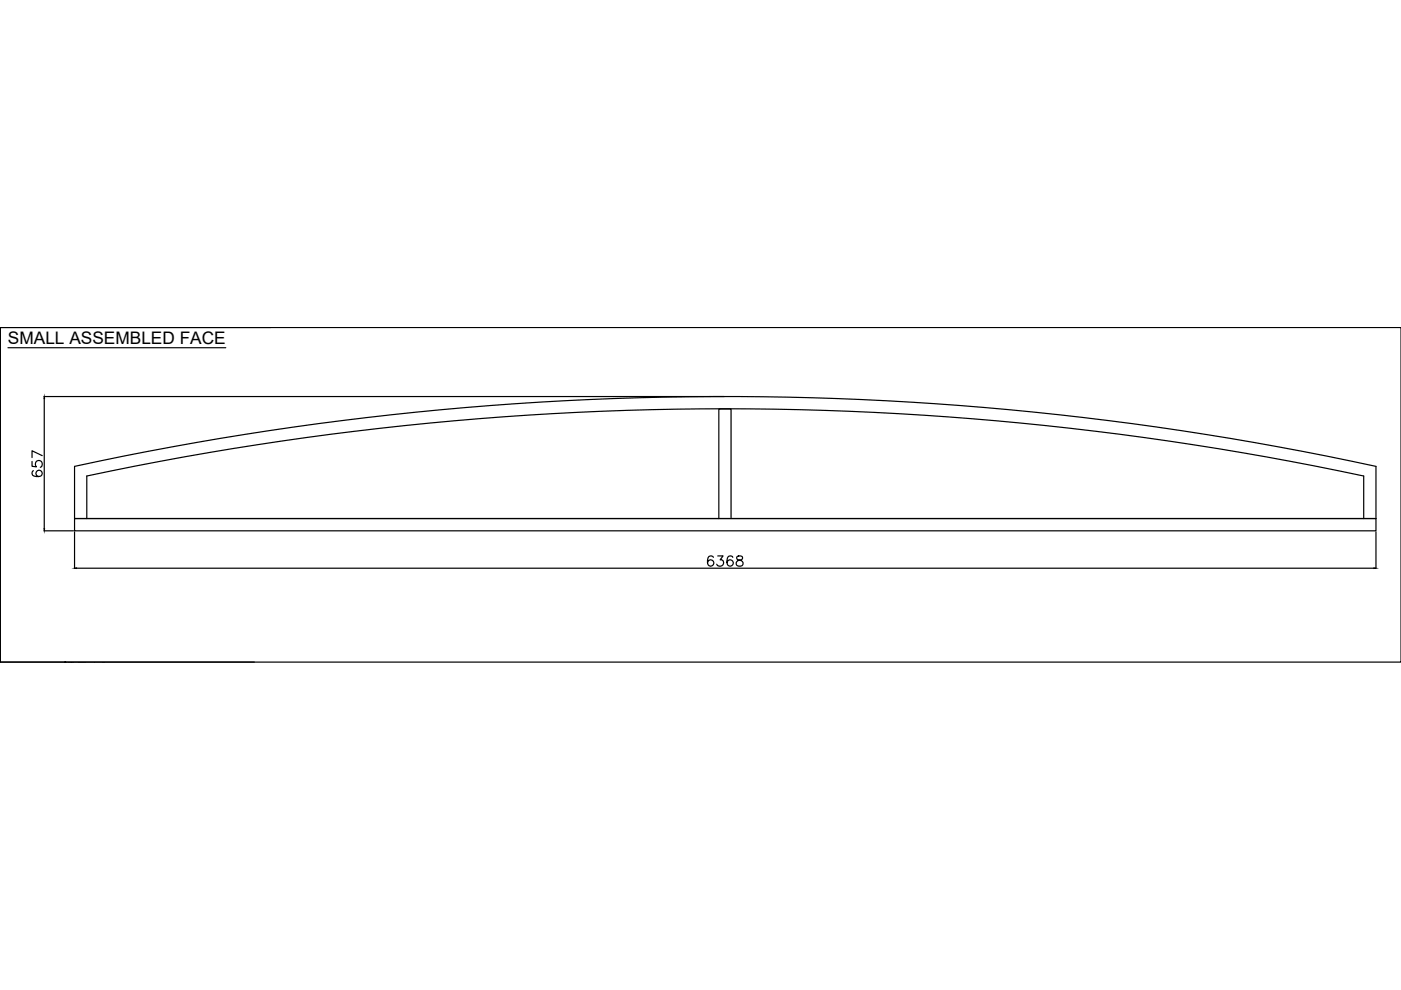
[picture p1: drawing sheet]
<svg xmlns="http://www.w3.org/2000/svg" width="297mm" height="210mm" viewBox="0 0 297 210" stroke-linecap="round" stroke-linejoin="round" font-family="sans-serif">
<!-- layer: 0 -->
<g fill="none" stroke="#000" stroke-width=".25">
<path d="M.1 69.4h.1M.1 69.4h296.9v71h-296.9zM.1 69.4h57.3M.1 69.4v71h53.8M1.7 73.7h46.2M57.4 69.4h.1M6.8 97.8v1.1l.9 .1a.77 .77 0 0 1 0-1.2 .77 .77 0 0 1 1.2 .2 .77 .77 0 0 1-.4 1.1M7.1 99.8a.62 .62 0 0 0-.3 .6 .62 .62 0 0 0 .4 .5 1.26 1.26 0 0 0 1.7-.5 .67 .67 0 0 0-.6-.7 .67 .67 0 0 0-.7 .6 .67 .67 0 0 0 .6 .7M8.9 96.6l-2.1-1v1.4M9.3 84.1h144.3M9.4 84.5v27.6M15.8 98.9a650 650 0 0 1 275.9 0v11h-275.9z"/>
<path d="M9.3 112.5h6.3M15.8 109.9h275.9v2.6h-275.9zM15.8 112.8v7.7M18.4 109.9v-9a649.8 649.8 0 0 1 270.7 0v9M151.2 118.2a.62 .62 0 0 0-.6-.3 .62 .62 0 0 0-.5 .4 1.27 1.27 0 0 0 .5 1.7 .67 .67 0 0 0 .7-.6 .67 .67 0 0 0-.6-.7 .67 .67 0 0 0-.7 .6M152.2 117.9h1.1l-.6 .8a.73 .73 0 0 1 .7 1 .73 .73 0 0 1-1.2 .2l-.2-.3M152.4 109.9v-23.2h2.6v23.2M155.4 118.2a.62 .62 0 0 0-.6-.3 .62 .62 0 0 0-.6 .4 1.27 1.27 0 0 0 .5 1.7 .67 .67 0 0 0 .8-.6 .67 .67 0 0 0-.6-.7 .67 .67 0 0 0-.8 .6M156.3 118a.43 .43 0 0 0 .2 .7 .9 .9 0 0 1 1 .9 .72 .72 0 0 1-.9 .4 .72 .72 0 0 1-.4-.9l.2-.2 .7-.2a.43 .43 0 0 0 .2-.7zM291.7 112.8v7.7M16.2 120.5h275.1"/>
</g>
<g fill="#000" stroke="#000" stroke-width=".21">
<path d="M9.4 84.1l.1 .4h-.2zM9.3 112.1h.2l-.1 .4zM15.8 120.5l.4-.1v.1zM291.3 120.4l.4 .1h-.4z"/>
<circle cx="13.8" cy="140.4" r=".11"/>
</g>
<g font-size="3.7">
<text x="1.7" y="72.9">SMALL ASSEMBLED FACE</text>
<text x="14" y="143.2">SP16</text>
</g>
</svg>
